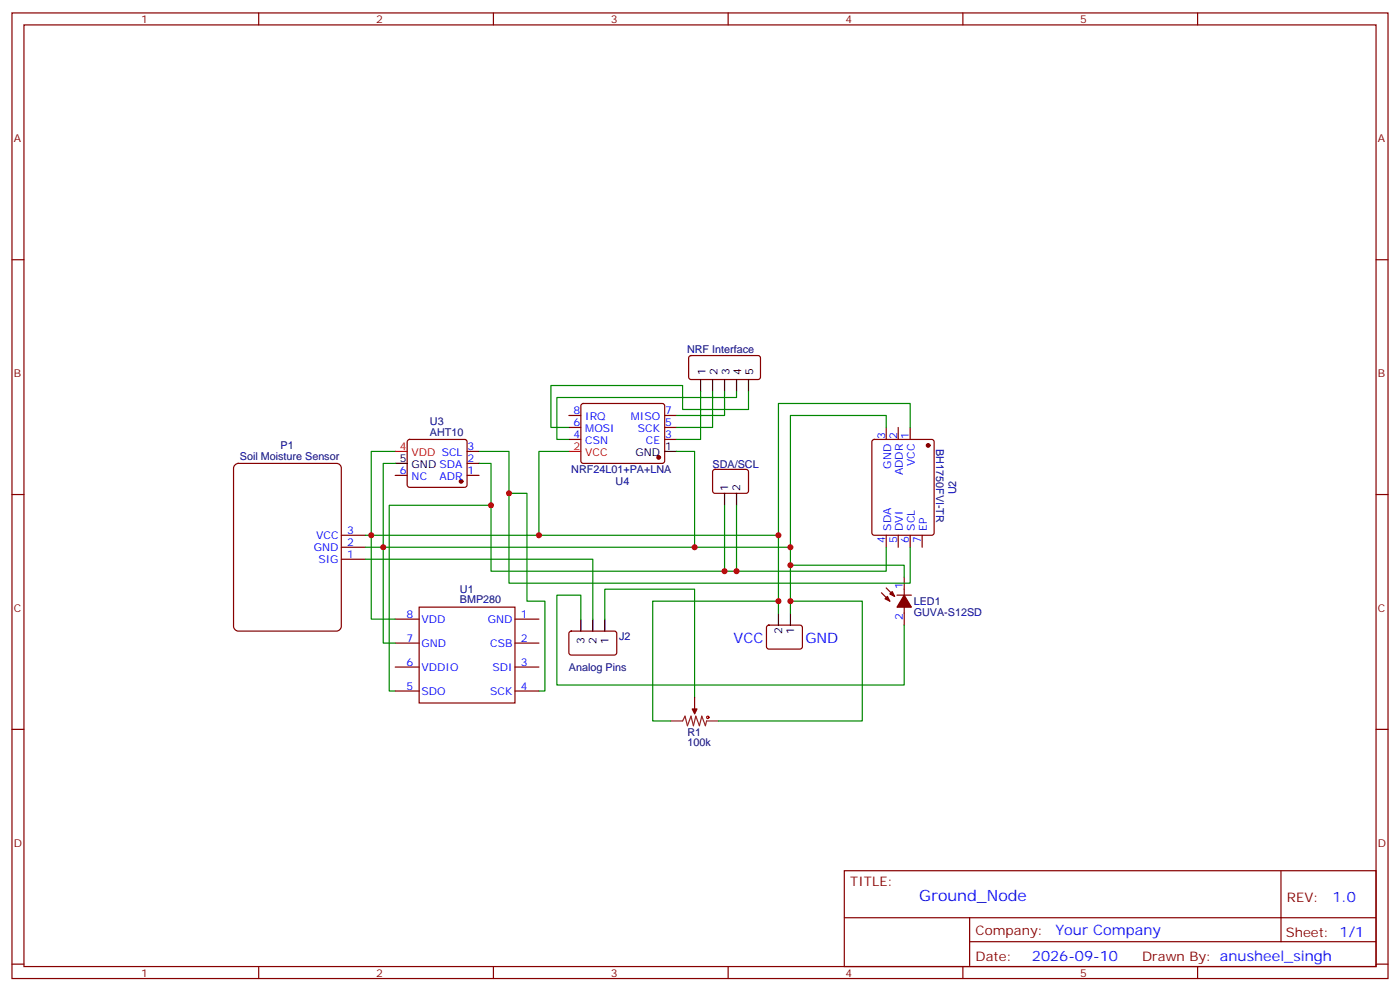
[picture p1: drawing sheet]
<svg xmlns="http://www.w3.org/2000/svg" width="412mm" height="292mm" viewBox="0 0 412 292" stroke-linecap="round" stroke-linejoin="round" font-family="sans-serif">
<g fill="none" stroke="#870000" stroke-width=".35">
<path d="M3.5 3.8h405.4v284.3h-405.4zM7.1 7.3h398.2v277.3h-398.2zM76.2 3.8v3.5M145.3 3.8v3.5M214.5 3.8v3.5M283.6 3.8v3.5M352.8 3.8v3.5M3.5 76.5h3.6M405.3 76.5h3.6M171.3 119l.5-.2h23.3l.5 .2 .2 .5-.1 16.5-.6 .5-23.6-.1-.4-.7v-16.2zM116.4 140h3.5M120.2 129.6l.4-.2h16.3l.5 .2 .2 .5v12.7l-.3 .5-.4 .2h-16.3l-.4-.2-.3-.5v-12.7z"/>
<path d="M137.6 140h3.5M137.6 136.5h3.5M137.6 132.9h3.5M167.6 122.3h3.5M167.6 129.4h3.5M167.6 125.9h3.5M195.8 122.3h3.5M195.8 129.4h3.5M195.8 125.9h3.5M257.1 129.6l.4-.2h17l.6 .4 .1 27.1-.5 .7h-17.2l-.6-.4-.1-27.1zM261.1 125.9v3.5M264.6 125.9v3.5"/>
<path d="M268.1 125.9v3.5M3.5 145.6h3.6M261.1 157.6v3.5M264.6 157.6v3.5M268.1 157.6v3.5M271.6 157.6v3.5M405.3 145.6h3.6M123.5 178.8h28.2v28.2h-28.2zM259.6 174.6l2.5 2.4M261.1 173.1l2.4 2.5M264.2 175.3h4.3M266.3 170v14.1"/>
<path d="M116.4 182.3h7.1M116.4 189.4h7.1M116.4 196.4h7.1M151.7 182.3h7M151.7 189.4h7M151.7 196.4h7M3.5 214.8h3.6M116.4 203.5h7.1M151.7 203.5h7M405.3 214.8h3.6M248.7 256.4h156.6v28.2h-156.6zM377.3 256.4v20.9"/>
<path d="M248.7 270.2h156.5M285.6 277.3h119.6M285.6 270.2v14.2M3.5 283.9h3.6M76.2 284.6v3.5M145.3 284.6v3.5M214.5 284.6v3.5M283.6 284.6v3.5M352.8 284.6v3.5M405.3 283.9h3.6"/>
</g>
<g fill="#870000" stroke="#870000" stroke-width=".35">
<path d="M266.3 175.3l2.2 3.5h-4.3z"/>
<path d="M260.7 176.3l.7-.7 .7 1.4z"/>
<path d="M262.8 174.2l.7 1.4-1.4-.7z"/>
<circle cx="273.4" cy="131.2" r=".53"/>
<circle cx="135.8" cy="141.7" r=".53"/>
<circle cx="194" cy="134.7" r=".53"/>
</g>
<path d="M116.4 132.9h3.5M167.6 132.9h3.5" fill="none" stroke="#f00" stroke-width=".35"/>
<path d="M116.4 136.5h3.5M195.8 132.9h3.5" fill="none" stroke="#000" stroke-width=".35"/>
<path d="M69.1 137l1.1-.5h28.9a1.41 1.41 0 0 1 1.4 1.4v46.5a1.51 1.51 0 0 1-1.4 1.4h-28.9a1.51 1.51 0 0 1-1.4-1.4v-46.5z" fill="#fff" stroke="#800000" stroke-width=".35"/>
<path d="M203.1 104.9l.5-.2 20 .1 .4 .6-.1 5.9-.6 .5-20-.1-.5-.6v-5.7zM210.1 138.4l.5-.2 9.5 .1 .4 .6-.1 5.9-.6 .5-9.5-.1-.4-.6v-5.7zM100.5 157.6h7.1M100.5 164.7h7.1M100.5 161.1h7.1M167.8 186l.5-.2 12.9 .1 .5 .6-.1 6-.6 .4-13-.1-.4-.6v-5.7zM226 184.3l.5-.2h9.4l.5 .7-.1 5.9-.6 .4h-9.5l-.4-.7v-5.6zM204.6 205.2v3.6" fill="none" stroke="#870000" stroke-width=".35"/>
<path d="M197.6 212.3h3.5l.7-1.4 .7 2.8 1.1-2.8 .7 2.8 .7-2.8 1 2.8 .7-2.8 1.1 2.8 .3-1.4h3.6M204.6 208.8v1.4" fill="none" stroke="#8c2424" stroke-width=".35"/>
<path d="M203.9 208.8h1.4l-.7 1.4z" fill="#870000" stroke="#870000" stroke-width=".35"/>
<circle cx="208.5" cy="211.2" r=".35" fill="none" stroke="#a10000" stroke-width=".35"/>
<path d="M206.4 111.8v3.5M209.9 111.8v3.5M213.4 111.8v3.5M217 111.8v3.5M220.5 111.8v3.5M213.4 145.3v3.5M217 145.3v3.5M171.1 182.3v3.5M174.6 182.3v3.5M178.2 182.3v3.5M229.3 180.6v3.5M232.8 180.6v3.5" fill="none" stroke="#000" stroke-width=".35"/>
<g fill="none" stroke="#008700" stroke-width=".35">
<path d="M206.4 115.3v14.1h-7.1M209.9 115.3v10.6h-10.6M213.4 115.3v7h-14.1M217 115.3v1.8h-53v12.3h3.6M220.5 115.3v5.3h-19.4v-7.1h-38.8v12.4h5.3M116.4 132.9h-7v49.4h7M116.4 136.5h-3.5v52.9h3.5M141.1 136.5h3.5v31.7h116.5v-7.1M141.1 132.9h8.8v38.8h118.2v-10.6M167.6 132.9h-8.9v24.7M199.3 132.9h5.3v28.2M261.1 125.9v-3.6h-28.3v38.8"/>
<path d="M268.1 125.9v-7.1h-38.8v38.8M107.6 157.6h121.7v23M144.6 148.8h-29.9v54.7h1.7M149.9 145.3h5.3v31.7h5.3v26.5h-1.8M213.4 148.8v19.4M217 148.8v19.4M107.6 161.1h125.2v19.5M107.6 164.7h67v17.6M229.3 177h-37v35.3h5.3M232.8 166.4h33.5v3.6M232.8 177h21.2v35.3h-42.3M171.1 182.3v-7h-7.1v26.4h102.3v-17.6"/>
<path d="M178.2 182.3v-8.8h26.4v31.7"/>
</g>
<g fill="#c00">
<circle cx="109.4" cy="157.6" r=".88"/>
<circle cx="158.8" cy="157.6" r=".88"/>
<circle cx="229.3" cy="157.6" r=".88"/>
<circle cx="112.9" cy="161.1" r=".88"/>
<circle cx="204.6" cy="161.1" r=".88"/>
<circle cx="232.8" cy="161.1" r=".88"/>
<circle cx="232.8" cy="166.4" r=".88"/>
<circle cx="229.3" cy="177" r=".88"/>
<circle cx="232.8" cy="177" r=".88"/>
<circle cx="144.6" cy="148.8" r=".88"/>
<circle cx="149.9" cy="145.3" r=".88"/>
<circle cx="217" cy="168.2" r=".88"/>
<circle cx="213.4" cy="168.2" r=".88"/>
</g>
<text font-size="4.6" fill="#00f" x="270.8" y="265.4">Ground_Node</text>
<g font-size="4.2" fill="#00f">
<text x="216.1" y="189.3">VCC</text>
<text x="237.3" y="189.3">GND</text>
<text x="392.5" y="265.7">1.0</text>
<text x="310.9" y="275.2">Your Company</text>
<text x="304" y="283">2026-09-10</text>
</g>
<g font-size="3.9" fill="#800">
<text x="250.5" y="261">TITLE:</text>
<text x="379.1" y="265.7">REV:</text>
<text x="287.4" y="275.2">Company:</text>
<text x="378.7" y="275.8">Sheet: 1/1</text>
<text x="287.4" y="282.9">Date:</text>
<text x="336.4" y="282.9">Drawn By: anusheel_singh</text>
</g>
<g font-size="3.2" fill="#800">
<text x="41.6" y="6.8">1</text>
<text x="110.8" y="6.8">2</text>
<text x="179.9" y="6.8">3</text>
<text x="249.1" y="6.8">4</text>
<text x="318.2" y="6.8">5</text>
<text x="4.1" y="41.9">A</text>
<text x="405.9" y="41.9">A</text>
<text x="4.1" y="111.1">B</text>
<text x="405.9" y="111.1">B</text>
<text x="4.1" y="180.2">C</text>
<text x="405.9" y="180.2">C</text>
<text x="4.1" y="249.3">D</text>
<text x="405.9" y="249.3">D</text>
<text x="41.6" y="287.6">1</text>
<text x="110.8" y="287.6">2</text>
<text x="179.9" y="287.6">3</text>
<text x="249.1" y="287.6">4</text>
<text x="318.2" y="287.6">5</text>
</g>
<g font-size="3.2" fill="#000080">
<text x="202.4" y="104.1">NRF Interface</text>
<text x="126.7" y="125.3">U3</text>
<text x="126.7" y="128.3">AHT10</text>
<text x="70.7" y="135.4">Soil Moisture Sensor</text>
<text x="82.7" y="132.3">P1</text>
<text x="209.9" y="137.7">SDA/SCL</text>
<text x="275.7" y="132.3" transform="rotate(90 275.7 132.3)">BH1750FVI-TR</text>
<text x="168.3" y="139.4">NRF24L01+PA+LNA</text>
<text x="181.3" y="143">U4</text>
<text x="281.7" y="145.6" transform="rotate(-90 281.7 145.6)">U2</text>
<text x="135.5" y="177.5">BMP280</text>
<text x="135.5" y="174.5">U1</text>
<text x="269.2" y="178.2">LED1</text>
<text x="269.2" y="181.3">GUVA-S12SD</text>
<text x="182.4" y="188.4">J2</text>
<text x="167.6" y="197.6">Analog Pins</text>
<text x="202.5" y="219.8">100k</text>
<text x="202.5" y="216.7">R1</text>
</g>
<g font-size="3.2">
<text x="207.8" y="110.5" transform="rotate(-90 207.8 110.5)">1</text>
<text x="211.3" y="110.5" transform="rotate(-90 211.3 110.5)">2</text>
<text x="214.8" y="110.5" transform="rotate(-90 214.8 110.5)">3</text>
<text x="218.4" y="110.5" transform="rotate(-90 218.4 110.5)">4</text>
<text x="221.9" y="110.5" transform="rotate(-90 221.9 110.5)">5</text>
<text x="117.8" y="136.1">5</text>
<text x="121.2" y="137.9">GND SDA</text>
<text x="187.2" y="134.3">GND</text>
<text x="196" y="132.6">1</text>
<text x="214.5" y="144.6" transform="rotate(-90 214.5 144.6)">1</text>
<text x="218" y="144.6" transform="rotate(-90 218 144.6)">2</text>
<text x="172.2" y="189.6" transform="rotate(-90 172.2 189.6)">3</text>
<text x="175.7" y="189.6" transform="rotate(-90 175.7 189.6)">2</text>
<text x="179.2" y="189.6" transform="rotate(-90 179.2 189.6)">1</text>
<text x="230.4" y="186.8" transform="rotate(-90 230.4 186.8)">2</text>
<text x="233.9" y="186.8" transform="rotate(-90 233.9 186.8)">1</text>
</g>
<g font-size="3.2" fill="#00f">
<text x="168.9" y="122">8</text>
<text x="168.9" y="125.5">6</text>
<text x="172.4" y="123.8">IRQ</text>
<text x="185.8" y="123.8">MISO</text>
<text x="196" y="125.5">5</text>
<text x="196" y="122">7</text>
<text x="168.9" y="129">4</text>
<text x="172.4" y="127.3">MOSI</text>
<text x="172.4" y="130.8">CSN</text>
<text x="187.9" y="127.3">SCK</text>
<text x="190.3" y="130.8">CE</text>
<text x="196" y="129">3</text>
<text x="260.7" y="129.2" transform="rotate(-90 260.7 129.2)">3</text>
<text x="264.2" y="129.2" transform="rotate(-90 264.2 129.2)">2</text>
<text x="267.8" y="129.2" transform="rotate(-90 267.8 129.2)">1</text>
<text x="137.8" y="136.1">2</text>
<text x="137.8" y="132.6">3</text>
<text x="262.5" y="138" transform="rotate(-90 262.5 138)">GND</text>
<text x="269.5" y="137.3" transform="rotate(-90 269.5 137.3)">VCC</text>
<text x="117.8" y="139.6">6</text>
<text x="121.2" y="141.4">NC</text>
<text x="129.5" y="141.4">ADR</text>
<text x="137.8" y="139.6">1</text>
<text x="266" y="140" transform="rotate(-90 266 140)">ADDR</text>
<text x="93.2" y="158.8">VCC</text>
<text x="102.2" y="160.9">2</text>
<text x="102.2" y="157.4">3</text>
<text x="260.7" y="159.8" transform="rotate(-90 260.7 159.8)">4</text>
<text x="262.5" y="156.3" transform="rotate(-90 262.5 156.3)">SDA</text>
<text x="264.2" y="159.8" transform="rotate(-90 264.2 159.8)">5</text>
<text x="266" y="156.3" transform="rotate(-90 266 156.3)">DVI</text>
<text x="267.8" y="159.8" transform="rotate(-90 267.8 159.8)">6</text>
<text x="269.5" y="156.3" transform="rotate(-90 269.5 156.3)">SCL</text>
<text x="271.3" y="159.8" transform="rotate(-90 271.3 159.8)">7</text>
<text x="273" y="156.3" transform="rotate(-90 273 156.3)">EP</text>
<text x="92.5" y="162.3">GND</text>
<text x="93.8" y="165.9">SIG</text>
<text x="102.2" y="164.4">1</text>
<text x="266" y="173.5" transform="rotate(-90 266 173.5)">1</text>
<text x="119.7" y="182">8</text>
<text x="124.2" y="183.4">VDD</text>
<text x="143.7" y="183.4">GND</text>
<text x="153.5" y="182">1</text>
<text x="266" y="182.6" transform="rotate(-90 266 182.6)">2</text>
<text x="119.7" y="189">7</text>
<text x="124.2" y="190.4">GND</text>
<text x="144.4" y="190.4">CSB</text>
<text x="153.5" y="189">2</text>
<text x="119.7" y="196.1">6</text>
<text x="124.2" y="197.5">VDDIO</text>
<text x="145" y="197.5">SDI</text>
<text x="153.5" y="196.1">3</text>
<text x="119.7" y="203.1">5</text>
<text x="153.5" y="203.1">4</text>
<text x="124.2" y="204.5">SDO</text>
<text x="144.4" y="204.5">SCK</text>
</g>
<g font-size="3.2" fill="#f00">
<text x="117.8" y="132.6">4</text>
<text x="121.2" y="134.3">VDD SCL</text>
<text x="168.9" y="132.6">2</text>
<text x="172.4" y="134.3">VCC</text>
</g>
</svg>
